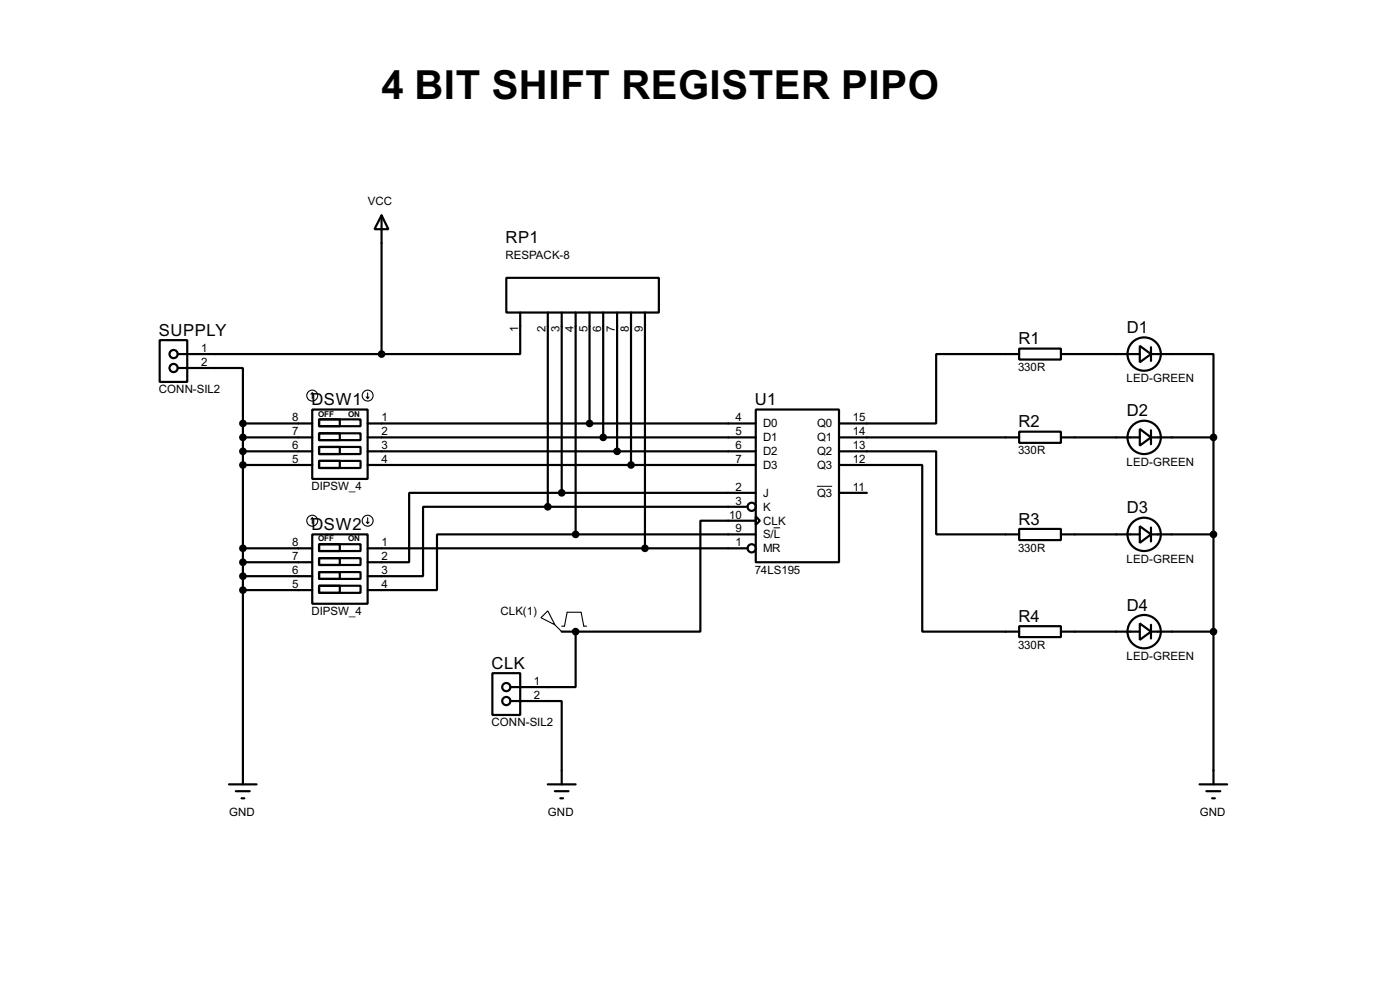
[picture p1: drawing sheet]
<svg xmlns="http://www.w3.org/2000/svg" width="256mm" height="180mm" viewBox="0 0 256 180" stroke-linecap="round" stroke-linejoin="round" font-family="sans-serif">
<g fill="none" stroke="#000" stroke-width=".4">
<path d="M69.9 39.4l1.3 2.6h-2.6zM69.9 39.4v25.4M92.8 50.9h27.9v6.3h-27.9zM95.3 57.2v7.6h-25.4M100.4 57.2v35.6M102.9 57.2v33M105.5 57.2v40.6M108 57.2v20.3M110.5 57.2v22.9M113.1 57.2v25.4M115.6 57.2v27.9M118.2 57.2v43.2"/>
<path d="M29.3 62.3h5v7.6h-5zM32.6 67.4h11.9v10.1M32.6 64.8h37.3M44.5 77.5h12.7M44.5 77.5v66.1M57.2 75h10.2v12.7h-10.2zM58.5 76.8h7.6v1.2h-7.6zM58.5 76.8h3.8v1.2h-3.8zM58.5 79.3h7.6v1.3h-7.6zM58.5 79.3h3.8v1.3h-3.8zM67.4 77.5h71.1M138.5 75h15.2v27.9h-15.2z"/>
<path d="M186.7 63.8h7.7v2h-7.7zM186.7 79h7.7v2.1h-7.7zM186.7 64.8h-15.2v12.7h-17.8M194.4 64.8h14.4M208.8 63.3l2.1 1.5-2.1 1.5zM208.8 78.5l2.1 1.6-2.1 1.5zM210.9 64.8h11.4v15.3M210.9 63.6v2.5M210.9 78.8v2.5M44.5 80.1h12.7M44.5 85.1h12.7M44.5 82.6h12.7"/>
<path d="M57.2 97.8h10.2v12.7h-10.2zM58.5 81.8h7.6v1.3h-7.6zM58.5 81.8h3.8v1.3h-3.8zM58.5 84.4h7.6v1.3h-7.6zM58.5 84.4h3.8v1.3h-3.8zM58.5 99.6h7.6v1.3h-7.6zM58.5 99.6h3.8v1.3h-3.8zM67.4 80.1h71.1M67.4 85.1h71.1M67.4 82.6h71.1M100.4 92.8h-22.9v12.7h-10.1M100.4 92.8h36.6"/>
<path d="M102.9 90.2h-27.9v12.7h-7.6M102.9 90.2h35.6M105.5 97.8h-25.4v10.2h-12.7M105.5 97.8h33M138.5 94.5l.7 .8-.7 .8zM138.5 95.3h-10.2v20.3h-22.8M153.7 82.6h17.8v15.2h15.2M153.7 85.1h15.3v30.5h17.7M153.7 80.1h33M153.7 90.2h5.1M186.7 96.8h7.7v2.1h-7.7zM194.4 80.1h14.4"/>
<path d="M194.4 97.8h14.4M208.8 96.3l2.1 1.5-2.1 1.6zM210.9 80.1h11.4M210.9 97.8h11.4M210.9 96.6v2.5M222.3 80.1v63.5M44.5 100.4h12.7M44.5 102.9h12.7M44.5 105.5h12.7M44.5 108h12.7M58.5 102.2h7.6v1.2h-7.6zM58.5 102.2h3.8v1.2h-3.8z"/>
<path d="M58.5 104.7h7.6v1.3h-7.6zM58.5 104.7h3.8v1.3h-3.8zM58.5 107.2h7.6v1.3h-7.6zM58.5 107.2h3.8v1.3h-3.8zM67.4 100.4h69.6M102.9 115.6h2.6M105.5 115.6v10.2h-12M186.7 114.6h7.7v2h-7.7zM194.4 115.6h14.4M208.8 114.1l2.1 1.5-2.1 1.5zM210.9 115.6h11.4M210.9 114.4v2.5"/>
<path d="M90.2 123.2h5.1v7.7h-5.1zM93.5 128.3h9.4v15.3M42 143.6h5M43.2 144.8h2.6M44.3 146.1h.5M100.4 143.6h5.1M101.7 144.8h2.5M102.7 146.1h.5M219.8 143.6h5M221 144.8h2.6M222.1 146.1h.5"/>
<circle cx="31.8" cy="67.4" r=".75"/>
<circle cx="31.8" cy="64.8" r=".75"/>
<circle cx="209.6" cy="64.8" r="3.1"/>
<circle cx="137.7" cy="92.8" r=".75"/>
<circle cx="209.6" cy="80.1" r="3.1"/>
<circle cx="209.6" cy="97.8" r="3.1"/>
<circle cx="137.7" cy="100.4" r=".75"/>
<circle cx="209.6" cy="115.6" r="3.1"/>
<circle cx="92.7" cy="128.3" r=".75"/>
<circle cx="92.7" cy="125.8" r=".75"/>
</g>
<g fill="none" stroke="#000" stroke-width=".2">
<path d="M57.2 71.9l-.2 .3M57.2 71.9l.3 .3M57.2 71.9v1.1M67.1 72.7l.3 .3M67.4 71.9v1.1M67.6 72.7l-.2 .3M57.2 94.8v1M57.2 94.8l-.2 .3M57.2 94.8l.3 .3M67.1 95.6l.3 .2M67.4 94.8v1M67.6 95.6l-.2 .2"/>
<path d="M99.1 113.1l1.3-1.3 1.3 2.6zM101.7 114.4l1.2 1.2M102.9 114.6h.5l.5-2.5h2.6l.5 2.5h.5"/>
<circle cx="57.2" cy="72.4" r="1"/>
<circle cx="67.3" cy="72.4" r="1"/>
<circle cx="57.2" cy="95.3" r="1"/>
<circle cx="67.3" cy="95.3" r="1"/>
</g>
<path d="M141.7 96.6h1.2M149.7 89h2.8" fill="none" stroke="#000" stroke-width=".18"/>
<g fill="#000" stroke="#000" stroke-width=".4">
<circle cx="44.5" cy="77.5" r=".5"/>
<circle cx="69.9" cy="64.8" r=".5"/>
<circle cx="108" cy="77.5" r=".5"/>
<circle cx="44.5" cy="85.1" r=".5"/>
<circle cx="44.5" cy="82.6" r=".5"/>
<circle cx="44.5" cy="80.1" r=".5"/>
<circle cx="100.3" cy="92.8" r=".5"/>
<circle cx="102.9" cy="90.2" r=".5"/>
<circle cx="105.4" cy="97.8" r=".5"/>
<circle cx="110.5" cy="80.1" r=".5"/>
<circle cx="113" cy="82.6" r=".5"/>
<circle cx="115.6" cy="85.1" r=".5"/>
<circle cx="222.3" cy="97.8" r=".5"/>
<circle cx="222.3" cy="80.1" r=".5"/>
<circle cx="44.5" cy="102.9" r=".5"/>
<circle cx="44.5" cy="108" r=".5"/>
<circle cx="44.5" cy="105.5" r=".5"/>
<circle cx="44.5" cy="100.4" r=".5"/>
<circle cx="105.4" cy="115.6" r=".5"/>
<circle cx="118.1" cy="100.4" r=".5"/>
<circle cx="222.3" cy="115.6" r=".5"/>
</g>
<text font-size="8.2" x="69.9" y="18">4 BIT SHIFT REGISTER PIPO</text>
<g font-size="3.4">
<text x="92.6" y="44.5">RP1</text>
<text x="29.1" y="61.4">SUPPLY</text>
<text x="186.6" y="63">R1</text>
<text x="206.4" y="61">D1</text>
<text x="57.1" y="74.1">DSW1</text>
<text x="138.3" y="74.1">U1</text>
<text x="206.4" y="76.2">D2</text>
<text x="186.6" y="78.2">R2</text>
<text x="206.4" y="94">D3</text>
<text x="57.1" y="97">DSW2</text>
<text x="186.6" y="96">R3</text>
<text x="186.6" y="113.8">R4</text>
<text x="206.4" y="111.8">D4</text>
<text x="90.1" y="122.4">CLK</text>
</g>
<g font-size="2.4">
<text x="67.4" y="37.6">VCC</text>
<text x="92.6" y="47.4">RESPACK-8</text>
<text x="36.9" y="64.4">1</text>
<text x="94.9" y="60.9" transform="rotate(-90 94.9 60.9)">1</text>
<text x="100" y="60.9" transform="rotate(-90 100 60.9)">2</text>
<text x="102.5" y="60.9" transform="rotate(-90 102.5 60.9)">3</text>
<text x="105.1" y="60.9" transform="rotate(-90 105.1 60.9)">4</text>
<text x="107.6" y="60.9" transform="rotate(-90 107.6 60.9)">5</text>
<text x="110.1" y="60.9" transform="rotate(-90 110.1 60.9)">6</text>
<text x="112.7" y="60.9" transform="rotate(-90 112.7 60.9)">7</text>
<text x="115.2" y="60.9" transform="rotate(-90 115.2 60.9)">8</text>
<text x="117.8" y="60.9" transform="rotate(-90 117.8 60.9)">9</text>
<text x="29.1" y="72">CONN-SIL2</text>
<text x="36.9" y="67">2</text>
<text x="186.5" y="67.9">330R</text>
<text x="206.4" y="70">LED-GREEN</text>
<text x="53.5" y="77.1">8</text>
<text x="69.9" y="77.1">1</text>
<text x="134.8" y="77.1">4</text>
<text x="156.3" y="77.1">15</text>
<text x="53.5" y="79.7">7</text>
<text x="53.5" y="82.2">6</text>
<text x="69.9" y="79.7">2</text>
<text x="69.9" y="82.2">3</text>
<text x="134.8" y="79.7">5</text>
<text x="134.8" y="82.2">6</text>
<text x="139.8" y="78.2">D0</text>
<text x="139.8" y="80.8">D1</text>
<text x="139.8" y="83.3">D2</text>
<text x="149.7" y="78.2">Q0</text>
<text x="149.7" y="80.8">Q1</text>
<text x="149.7" y="83.3">Q2</text>
<text x="156.3" y="79.7">14</text>
<text x="156.3" y="82.2">13</text>
<text x="186.5" y="83.2">330R</text>
<text x="53.5" y="84.7">5</text>
<text x="57" y="89.8">DIPSW_4</text>
<text x="69.9" y="84.7">4</text>
<text x="134.8" y="84.7">7</text>
<text x="134.8" y="89.8">2</text>
<text x="139.8" y="85.8">D3</text>
<text x="149.7" y="85.8">Q3</text>
<text x="156.3" y="84.7">12</text>
<text x="156.3" y="89.8">11</text>
<text x="206.4" y="85.2">LED-GREEN</text>
<text x="133.6" y="94.9">10</text>
<text x="134.8" y="92.4">3</text>
<text x="139.8" y="90.9">J</text>
<text x="139.8" y="93.5">K</text>
<text x="149.7" y="90.9">Q3</text>
<text x="53.5" y="100">8</text>
<text x="69.9" y="100">1</text>
<text x="134.8" y="97.4">9</text>
<text x="134.8" y="100">1</text>
<text x="139.8" y="96">CLK</text>
<text x="139.8" y="98.5">S/L</text>
<text x="139.8" y="101.1">MR</text>
<text x="186.5" y="101">330R</text>
<text x="53.5" y="102.5">7</text>
<text x="53.5" y="105.1">6</text>
<text x="53.5" y="107.6">5</text>
<text x="69.9" y="102.5">2</text>
<text x="69.9" y="105.1">3</text>
<text x="69.9" y="107.6">4</text>
<text x="138.3" y="105">74LS195</text>
<text x="206.4" y="103">LED-GREEN</text>
<text x="57" y="112.6">DIPSW_4</text>
<text x="91.7" y="112.5">CLK(1)</text>
<text x="186.5" y="118.7">330R</text>
<text x="97.8" y="125.4">1</text>
<text x="206.4" y="120.8">LED-GREEN</text>
<text x="97.8" y="127.9">2</text>
<text x="90" y="133">CONN-SIL2</text>
<text x="42" y="149.3">GND</text>
<text x="100.4" y="149.3">GND</text>
<text x="219.8" y="149.3">GND</text>
</g>
<g font-size="1.7">
<text x="58.3" y="76.2">OFF</text>
<text x="63.8" y="76.2">ON</text>
<text x="58.3" y="99.1">OFF</text>
<text x="63.8" y="99.1">ON</text>
</g>
</svg>
